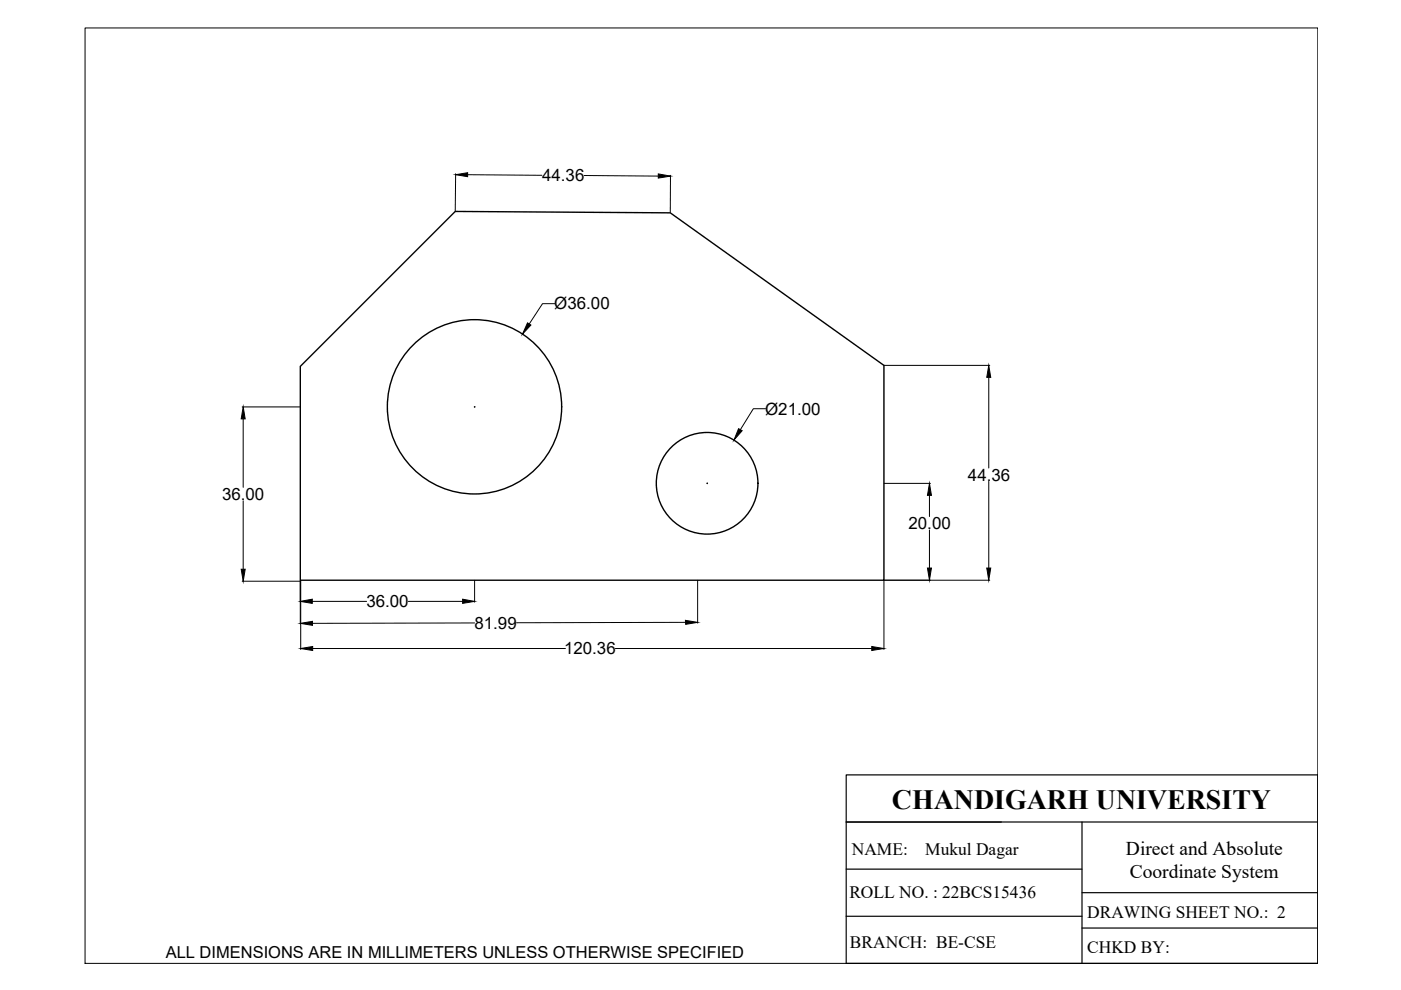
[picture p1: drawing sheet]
<svg xmlns="http://www.w3.org/2000/svg" width="297mm" height="210mm" viewBox="0 0 297 210" stroke-linecap="round" stroke-linejoin="round" font-family="sans-serif">
<!-- layer: thick continuous -->
<g fill="none" stroke="#000" stroke-width=".3">
<path d="M63.8 123h123.6v-45.5l-45.3-32.4-45.6-.3-32.8 32.9v45.5"/>
<circle cx="100.6" cy="86.3" r="18.5"/>
<circle cx="149.9" cy="102.5" r="10.8"/>
</g>
<g fill="none" stroke="#000" stroke-width=".21">
<path d="M18 5.9h261.4v198.4h-261.4zM96.6 36.8l-.1 7.9M99.1 37l15.8 .2M123.9 37.2l15.7 .1M142.2 37.2l-.1 7.8M117.6 64.4h-2.6l-2.8 4.3M187.5 77.5h22.3M51.4 86.3h12.2M51.6 88.8v14.5M100.5 86.3h.3M100.6 86.2v.2M162.3 86.7h-2.6l-2.7 4.4"/>
<path d="M209.6 80v19.2M51.6 106.2v14.5M149.9 102.5h.1M149.9 102.4v.2M187.5 102.5h9.8M197.1 105v4.5M197.1 112.4v8M209.6 102.1v18.3M51.4 123.2h12.2M63.7 123.3v9M63.8 123.1v14.6M66.2 127.5h11.5"/>
<path d="M66.3 137.5h53.6M86.6 127.5h11.5M100.6 123.1v4.6M100.6 132.1l-34.3 .1M130.5 137.5h54.3M145.3 132h-35.8M147.9 123.1v9M187.4 123.1v14.6M187.5 123h22.3"/>
</g>
<g fill="#000" stroke="#000" stroke-width=".21">
<path d="M96.6 37l2.5-.4v.9zM139.6 36.9l2.6 .4-2.6 .5zM111.8 68.5l.8 .4-1.8 1.9zM51.6 86.3l.4 2.5h-.9zM156.6 90.9l.8 .4-1.8 2zM209.6 77.5l.5 2.5h-.9zM197.1 102.5l.4 2.5h-.9zM51.1 120.7h.9l-.4 2.5zM63.7 127.5l2.5-.5v.9zM63.7 132.2l2.6-.5v.9zM63.8 137.5l2.5-.4v.8zM98.1 127l2.5 .5-2.5 .4z"/>
<path d="M145.3 131.5l2.6 .5-2.5 .4zM184.8 137.1l2.6 .4-2.6 .4zM196.6 120.4h.9l-.4 2.6zM209.2 120.4h.9l-.5 2.6z"/>
</g>
<!-- layer: 0 -->
<path d="M179.4 164.3h100v40h-100zM179.4 174.3h100M229.4 174.3v30M179.4 194.3h50M179.4 184.3h50M229.4 189.3h50M229.4 196.8h50" fill="none" stroke="#000" stroke-width=".25"/>
<text font-size="5.9" x="189.1" y="171.5">CHANDIGARH UNIVERSITY</text>
<g font-size="4.1">
<text x="238.7" y="181.4">Direct and Absolute</text>
<text x="239.5" y="186.1">Coordinate System</text>
</g>
<g font-size="3.7">
<text x="180.6" y="181.3">NAME:</text>
<text x="196.2" y="181.3">Mukul Dagar</text>
<text x="180.1" y="190.5">ROLL NO. : 22BCS15436</text>
<text x="230.5" y="194.7">DRAWING SHEET NO.: 2</text>
<text x="180.2" y="201.1">BRANCH: BE-CSE</text>
<text x="230.5" y="202.1">CHKD BY:</text>
</g>
<g font-size="3.6">
<text x="114.9" y="38.4">44.36</text>
<text x="117.5" y="65.6">Ø36.00</text>
<text x="162.2" y="87.9">Ø21.00</text>
<text x="205.2" y="101.9">44.36</text>
<text x="47.1" y="106">36.00</text>
<text x="192.6" y="112.2">20.00</text>
<text x="77.7" y="128.7">36.00</text>
<text x="100.6" y="133.3">81.99</text>
<text x="119.6" y="138.8">120.36</text>
</g>
<text font-size="3.5" x="35.1" y="203.2">ALL DIMENSIONS ARE IN MILLIMETERS UNLESS OTHERWISE SPECIFIED</text>
</svg>
